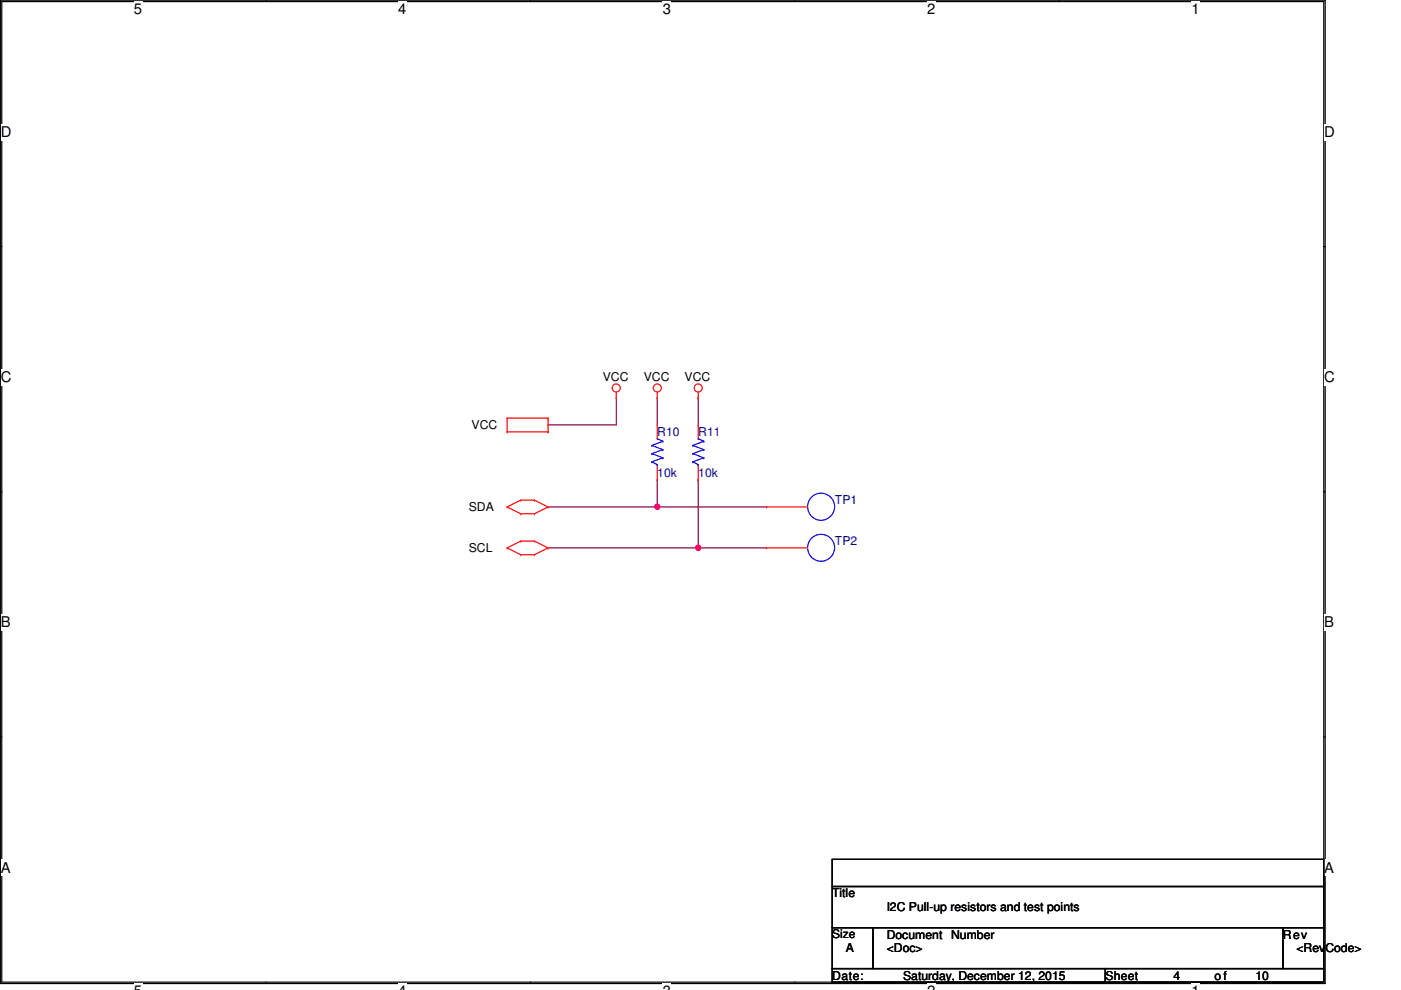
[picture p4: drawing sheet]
<svg xmlns="http://www.w3.org/2000/svg" width="297mm" height="210mm" viewBox="0 0 297 210" stroke-linecap="round" stroke-linejoin="round" font-family="sans-serif">
<path d="M.1 0h280.9v208.5h-280.9zM.4 .3h280.3v207.9h-280.3z" fill="none" stroke="#000" stroke-width=".25"/>
<g fill="#fff">
<path d="M28.4 .2h1.7v3.5h-1.7z"/>
<path d="M28.4 208.4h1.7v1.5h-1.7z"/>
</g>
<path d="M56.4 0v.3M56.4 208.2v.3" fill="none" stroke="#000" stroke-width=".25"/>
<g fill="#fff">
<path d="M84.5 .2h1.7v3.5h-1.7z"/>
<path d="M84.5 208.4h1.7v1.5h-1.7z"/>
</g>
<path d="M112.5 0v.3M112.5 208.2v.3" fill="none" stroke="#000" stroke-width=".25"/>
<g fill="#fff">
<path d="M140.5 .2h1.7v3.5h-1.7z"/>
<path d="M140.5 208.4h1.7v1.5h-1.7z"/>
</g>
<path d="M168.5 0v.3M168.5 208.2v.3" fill="none" stroke="#000" stroke-width=".25"/>
<g fill="#fff">
<path d="M196.6 .2h1.7v3.5h-1.7z"/>
<path d="M196.6 208.4h1.7v1.5h-1.7z"/>
</g>
<path d="M224.6 0v.3M224.6 208.2v.3" fill="none" stroke="#000" stroke-width=".25"/>
<g fill="#fff">
<path d="M252.6 .2h1.7v3.5h-1.7z"/>
<path d="M252.6 208.4h1.7v1.5h-1.7z"/>
<path d="M.2 26.3h2.2v3.5h-2.2z"/>
<path d="M280.8 26.3h2.2v3.5h-2.2z"/>
<path d="M.2 78.2h2.2v3.5h-2.2z"/>
<path d="M280.8 78.2h2.2v3.5h-2.2z"/>
</g>
<path d="M.1 52.3h.3M280.7 52.3h.3" fill="none" stroke="#000" stroke-width=".25"/>
<g fill="#fff">
<path d="M.2 130.2h2v3.5h-2z"/>
<path d="M280.8 130.2h2v3.5h-2z"/>
</g>
<path d="M.1 104.3h.3M280.7 104.3h.3" fill="none" stroke="#000" stroke-width=".25"/>
<path d="M.3 104.2l.1 .1zM280.7 104.3l.1-.1z" fill="#000"/>
<path d="M.3 104.2l.1 .1zM280.7 104.3l.1-.1z" fill="none" stroke="#000" stroke-width=".21"/>
<g fill="#fff">
<path d="M.2 182.2h2v3.5h-2z"/>
<path d="M280.8 182.2h2v3.5h-2z"/>
</g>
<path d="M.1 156.3h.3M280.7 156.3h.3" fill="none" stroke="#000" stroke-width=".25"/>
<g fill="none" stroke="#800040" stroke-width=".25">
<path d="M116.2 90.1h.1M130.7 84.3h.1M130.7 84.3v5.8h-14.5M139.4 84.3h.1M139.4 84.3v5.8M148 84.3h.1M148 84.3v5.8M116.2 107.5h.1M116.2 116.2h.1M139.4 101.7h.1M139.4 101.7v5.8h-23.2M148 101.7h.1"/>
<path d="M148 101.7v14.5h-31.8"/>
</g>
<circle cx="148" cy="116.1" r=".56" fill="#f0f"/>
<circle cx="148" cy="116.1" r=".56" fill="none" stroke="#f0f" stroke-width=".25"/>
<path d="M139.4 107.5h.1M139.4 107.5h23.1" fill="none" stroke="#800040" stroke-width=".25"/>
<circle cx="139.4" cy="107.4" r=".56" fill="#f0f"/>
<circle cx="139.4" cy="107.4" r=".56" fill="none" stroke="#f0f" stroke-width=".25"/>
<path d="M148 116.2h.1M148 116.2h14.5" fill="none" stroke="#800040" stroke-width=".25"/>
<g fill="none" stroke="#f00" stroke-width=".25">
<path d="M107.5 91.6h.1M107.5 88.6h.1M107.5 88.6h8.7M107.5 91.6h8.7M107.5 88.6v3M116.2 88.6h.1M116.2 91.6h.1M116.2 88.6v3M130.7 84.3h.1M130.7 83.1v1.2M139.4 84.3h.1M139.4 90.1h.1"/>
<path d="M139.4 83.1v1.2M139.4 90.1v2.9M139.4 98.8v2.9M148 84.3h.1M148 90.1h.1M148 83.1v1.2M148 90.1v2.9M148 98.8v2.9M107.5 107.5h.1M107.5 116.2h.1M107.5 107.5l2.9 1.4M107.5 116.2l2.9 1.4"/>
<path d="M110.4 106h.1M110.4 108.9h.1M110.4 114.7h.1M110.4 117.6h.1M110.4 106l-2.9 1.5M110.4 106h2.9M110.4 108.9h2.9M110.4 114.7l-2.9 1.5M110.4 114.7h2.9M110.4 117.6h2.9M113.3 106h.1M113.3 108.9h.1"/>
<path d="M113.3 114.7h.1M113.3 117.6h.1M113.3 106l2.9 1.5M113.3 114.7l2.9 1.5M116.2 107.5h.1M116.2 116.2h.1M116.2 107.5l-2.9 1.4M116.2 116.2l-2.9 1.4M139.4 101.7h.1M148 101.7h.1M162.5 107.5h.1M162.5 116.2h.1"/>
<path d="M162.5 107.5h8.7M162.5 116.2h8.7"/>
<circle cx="130.7" cy="82.3" r=".86"/>
<circle cx="139.4" cy="82.3" r=".85"/>
<circle cx="148" cy="82.3" r=".85"/>
</g>
<path d="M176.4 182.2h104.3v5.8h-104.3zM176.4 188h104.3v8.7h-104.3zM176.4 196.7h8.7v8.7h-8.7zM185.1 196.7h86.9v8.7h-86.9zM272 196.7h8.7v8.7h-8.7zM176.4 205.4h58v2.8h-58zM234.4 205.4h46.3v2.8h-46.3z" fill="none" stroke="#000" stroke-width=".25"/>
<g fill="none" stroke="#00f" stroke-width=".25">
<path d="M138.2 97.9h.1M138.2 96.2h.1M138.2 94.4h.1M138.2 97.9l1.2 .6M138.2 96.2l2.3 .9M138.2 94.4l2.3 .9M139.4 93h.1M139.4 98.5h.1M139.4 93l1.1 .6M139.4 98.5v.3M140.5 97.1h.1M140.5 95.3h.1"/>
<path d="M140.5 93.6h.1M140.5 97.1l-2.3 .8M140.5 95.3l-2.3 .9M140.5 93.6l-2.3 .8M146.9 97.9h.1M146.9 96.2h.1M146.9 94.4h.1M146.9 97.9l1.1 .6M146.9 96.2l2.3 .9M146.9 94.4l2.3 .9M148 93h.1M148 98.5h.1"/>
<path d="M148 93l1.2 .6M148 98.5v.3M149.2 97.1h.1M149.2 95.3h.1M149.2 93.6h.1M149.2 97.1l-2.3 .8M149.2 95.3l-2.3 .9M149.2 93.6l-2.3 .8"/>
<circle cx="174.1" cy="107.4" r="2.87"/>
<circle cx="174.1" cy="116.1" r="2.86"/>
</g>
<circle cx="148" cy="116.1" r=".56" fill="#f0f"/>
<circle cx="148" cy="116.1" r=".56" fill="none" stroke="#f0f" stroke-width=".25"/>
<circle cx="139.4" cy="107.4" r=".56" fill="#f0f"/>
<circle cx="139.4" cy="107.4" r=".56" fill="none" stroke="#f0f" stroke-width=".25"/>
<g font-size="3.1">
<text x="28.4" y="3">5</text>
<text x="84.5" y="3">4</text>
<text x="140.5" y="3">3</text>
<text x="196.6" y="3">2</text>
<text x="252.6" y="3">1</text>
<text x=".2" y="29.1">D</text>
<text x="280.8" y="29.1">D</text>
<text x=".2" y="81">C</text>
<text x="280.8" y="81">C</text>
<text x=".2" y="133">B</text>
<text x="280.8" y="133">B</text>
<text x=".2" y="185">A</text>
<text x="280.8" y="185">A</text>
</g>
<g font-size="2.6">
<text x="127.8" y="80.9">VCC</text>
<text x="136.5" y="80.9">VCC</text>
<text x="145.2" y="80.9">VCC</text>
<text x="100" y="91">VCC</text>
<text x="99.4" y="108.4">SDA</text>
<text x="99.4" y="117.1">SCL</text>
<text x="176.4" y="190.3">Title</text>
<text x="188" y="193.2">I2C Pull-up resistors and test points</text>
<text x="179.3" y="201.9">A</text>
<text x="188" y="201.9">&lt;Doc&gt;</text>
<text x="188" y="199">Document</text>
<text x="201.7" y="199">Number</text>
<text x="272" y="199">Rev</text>
<text x="274.9" y="201.9">&lt;RevCode&gt;</text>
<text x="176.4" y="207.7">Date:</text>
<text x="191.5" y="207.7">Saturday, December 12, 2015</text>
<text x="234.4" y="207.7">Sheet</text>
<text x="248.8" y="207.7">4</text>
<text x="257.5" y="207.7">of</text>
<text x="266.2" y="207.7">10</text>
</g>
<g font-size="2.6" fill="#000080">
<text x="139.4" y="92.4">R10</text>
<text x="148" y="92.4">R11</text>
<text x="139.4" y="101.1">10k</text>
<text x="148" y="101.1">10k</text>
<text x="177" y="106.9">TP1</text>
<text x="177" y="115.6">TP2</text>
</g>
<text font-size="2.5" x="176.4" y="199">Size</text>
</svg>
